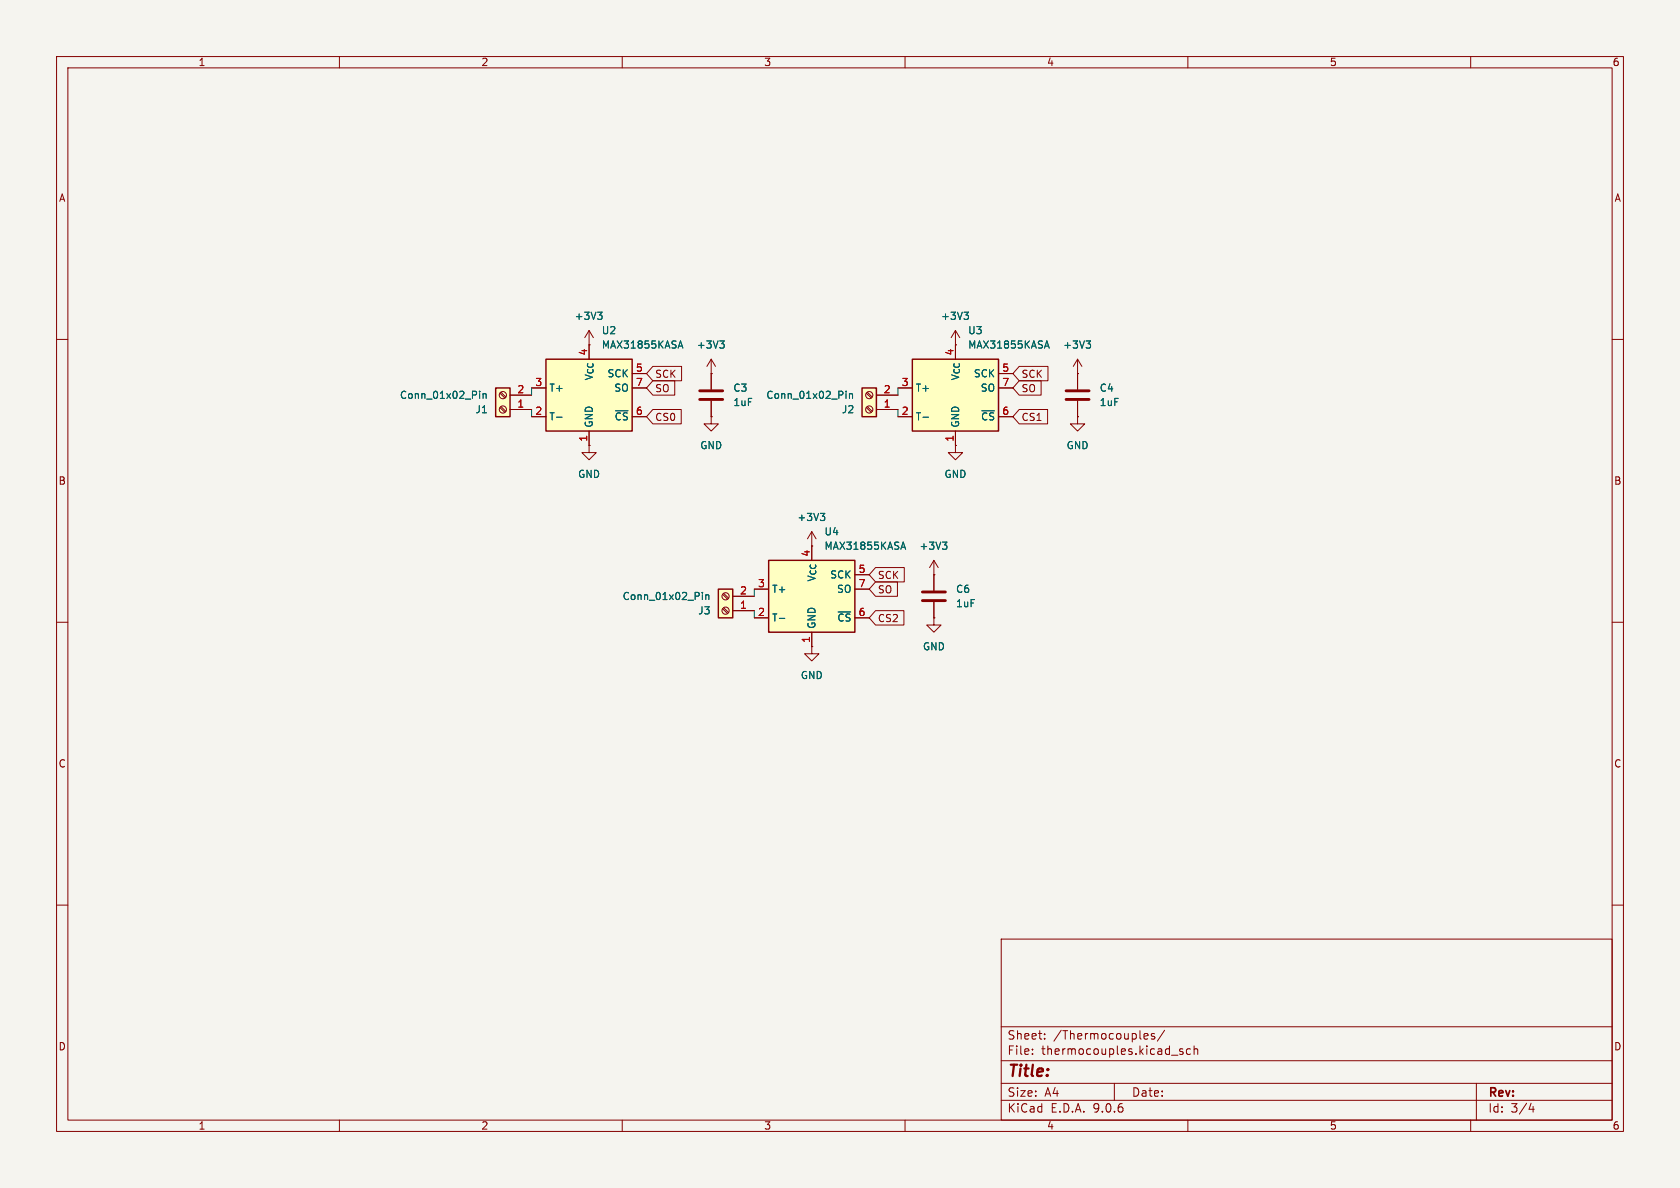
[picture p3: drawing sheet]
<svg xmlns="http://www.w3.org/2000/svg" width="297mm" height="210mm" viewBox="0 0 297 210" stroke-linecap="round" stroke-linejoin="round" font-family="sans-serif">
<path d="M0 0h297v210h-297z" fill="#f5f4ef" stroke="#f5f4ef" stroke-width=".18"/>
<g fill="none" stroke="#840000" stroke-width=".18">
<path d="M10 10h277v190h-277zM12 12h273v186h-273zM60 10v2M110 10v2M160 10v2M210 10v2M260 10v2M10 60h2M285 60h2M165.1 99.1l-.8 1.2M165.1 99.1l.8 1.2M165.1 99.1v2.5"/>
<path d="M10 110h2M165.1 101.6h.1M285 110h2M10 160h2M177 166h108v32h-108zM285 160h2M60 198v2M110 198v2M160 198v2M177 194.5h108M177 191.5h108M177 187.5h108"/>
<path d="M177 181.5h108M182.5 186.3v.1M182.5 185.5v.1M184.7 183.6v.1M184.7 182.8v.1M197 191.5v3M202.5 182.7l.4 .1 .1 .3-.8 .1M202.9 183.6l-.4 .1M204.1 182.8l-.4-.1-.2 .2 .1 .2 .5 .2v.3h-.6M205.9 182.1l-1.3 2M209.1 185.5l-.4-.1-.2 .2 .1 .2 .5 .2v.3h-.6M210 198v2"/>
<path d="M210.5 185.5l-.5-.1-.3 .3v.4l.2 .2h.6M211.1 185.5l.2-.1 .4 .1v.9M211.1 184.9v1.5M260 198v2M261 191.5v6.5M270.7 195l-.4 1.1h.9M271 195.6v1"/>
</g>
<path d="M166.6 95.8h.8l-.4 .5M167.2 96.3l.2 .3v.3l-.2 .2" fill="none" stroke="#006464" stroke-width=".18"/>
<path d="M87.6 68.6h2.6v5.1h-2.6z" fill="#ffffc2"/>
<path d="M87.6 68.6h2.6v5.1h-2.6z" fill="none" stroke="#840000" stroke-width=".25"/>
<g fill="none" stroke="#840000" stroke-width=".18">
<path d="M88.4 72.1l.9 .8M88.4 69.5l.9 .9M88.6 71.9l.8 .8M88.6 69.3l.8 .9M90.2 72.4h3.8M90.2 69.9h3.8M125.7 66h.1M125.7 63.5l-.7 1.3M125.7 63.5l.8 1.3M125.7 63.5v5.3M125.7 70.9v2.8"/>
<circle cx="88.9" cy="72.4" r=".63"/>
<circle cx="88.9" cy="69.8" r=".63"/>
</g>
<path d="M84.8 69.2v.1M84.8 69.6v.8M85.4 69.6v.8M85.4 69.7l.2-.1h.3v.8M127.2 60.3h.8l-.4 .5M127.8 60.8l.2 .2v.3l-.2 .2" fill="none" stroke="#006464" stroke-width=".18"/>
<path d="M123.7 69.1h4.1M123.7 70.6h4.1" fill="none" stroke="#840000" stroke-width=".51"/>
<path d="M127 104.1h2.5v5.1h-2.5z" fill="#ffffc2"/>
<path d="M127 104.1h2.5v5.1h-2.5z" fill="none" stroke="#840000" stroke-width=".25"/>
<g fill="none" stroke="#840000" stroke-width=".18">
<path d="M168.9 58.4l-.8 1.3M168.9 58.4l.8 1.3M168.9 58.4v2.6M127.8 107.6l.8 .9M127.8 105.1l.8 .8M127.9 107.4l.9 .9M127.9 104.9l.9 .8M129.5 108h3.8M129.5 105.4h3.8"/>
<circle cx="128.3" cy="105.4" r=".63"/>
<circle cx="128.3" cy="107.9" r=".63"/>
</g>
<path d="M170.4 55.2h.8l-.4 .5M171 55.7l.2 .2v.3l-.2 .3M124.2 104.7v.1M124.2 105.1v.9M124.8 105.1v.9M124.8 105.3l.2-.2 .3 .1v.8" fill="none" stroke="#006464" stroke-width=".18"/>
<path d="M152.4 68.6h2.5v5.1h-2.5z" fill="#ffffc2"/>
<path d="M152.4 68.6h2.5v5.1h-2.5z" fill="none" stroke="#840000" stroke-width=".25"/>
<g fill="none" stroke="#840000" stroke-width=".18">
<path d="M153.2 72.1l.8 .8M153.2 69.5l.8 .9M153.3 71.9l.9 .8M153.3 69.3l.9 .9M154.9 72.4h3.8M154.9 69.9h3.8M190.5 73.7v1.2h1.3l-1.3 1.3-1.3-1.3h1.3M190.5 73.7h.1M190.5 66h.1M190.5 63.5l-.8 1.3M190.5 63.5l.8 1.3M190.5 63.5v2.5"/>
<path d="M143.5 94l-.8 1.3M143.5 94l.8 1.3M143.5 94v2.5M143.5 114.3v1.3h1.3l-1.3 1.2-1.3-1.2h1.3M143.5 114.3h.1M165.1 109.2v1.3h1.3l-1.3 1.3-1.3-1.3h1.3M165.1 109.2h.1M165.1 101.6v2.8M165.1 106.4v2.8"/>
<circle cx="153.7" cy="72.4" r=".63"/>
<circle cx="153.7" cy="69.8" r=".63"/>
</g>
<path d="M149.6 69.2v.1M149.6 69.6v.8M150.2 69.6v.8M150.2 69.7l.2-.1h.3v.8M192 60.3h.8l-.4 .5M192.6 60.8l.2 .2v.3l-.2 .2M145 90.7h.8l-.4 .5M145.6 91.2l.2 .3v.3l-.2 .2" fill="none" stroke="#006464" stroke-width=".18"/>
<path d="M163.1 104.6h4M163.1 106.2h4" fill="none" stroke="#840000" stroke-width=".51"/>
<path d="M135.9 99.1h15.2v12.7h-15.2z" fill="#ffffc2"/>
<path d="M135.9 99.1h15.2v12.7h-15.2z" fill="none" stroke="#840000" stroke-width=".25"/>
<path d="M104.1 78.7v1.3h1.3l-1.3 1.3-1.2-1.3h1.2M104.1 78.7h.1M125.7 73.7v1.2h1.3l-1.3 1.3-1.2-1.3h1.2M125.7 73.7h.1M190.5 66v2.8M190.5 70.9v2.8M133.3 104.1h2.6M133.3 109.2h2.6M143.5 111.8v2.5M151.1 104.1h2.6M151.1 109.2h2.6M151.1 101.6h2.6" fill="none" stroke="#840000" stroke-width=".18"/>
<path d="M159.4 96.7h.6M159.7 95.8l.4 1.3M137.8 109.3h.9" fill="none" stroke="#006464" stroke-width=".18"/>
<path d="M188.5 69.1h4M188.5 70.6h4" fill="none" stroke="#840000" stroke-width=".51"/>
<path d="M161.3 63.5h15.2v12.7h-15.2z" fill="#ffffc2"/>
<path d="M161.3 63.5h15.2v12.7h-15.2z" fill="none" stroke="#840000" stroke-width=".25"/>
<path d="M158.7 68.6h2.6M158.7 73.7h2.6M168.9 78.7v1.3h1.3l-1.3 1.3-1.3-1.3h1.3M168.9 78.7h.1M168.9 76.2v2.5M176.5 68.6h2.6M176.5 73.7h2.6M176.5 66h2.6" fill="none" stroke="#840000" stroke-width=".18"/>
<path d="M163.2 73.8h.9M184.8 61.2h.6M185.1 60.3l.4 1.2" fill="none" stroke="#006464" stroke-width=".18"/>
<path d="M96.5 63.5h15.3v12.7h-15.3z" fill="#ffffc2"/>
<path d="M96.5 63.5h15.3v12.7h-15.3z" fill="none" stroke="#840000" stroke-width=".25"/>
<g fill="none" stroke="#840000" stroke-width=".18">
<path d="M104.1 58.4v2.6M104.1 58.4l-.7 1.3M104.1 58.4l.8 1.3M90.2 72.4h3.8M90.2 69.9h3.8M94 68.6h2.5M94 73.7h2.5M104.1 78.7h.1M104.1 76.2v2.5M111.8 68.6h2.5M111.8 73.7h2.5M111.8 66h2.5"/>
<path d="M115.4 64.8h5.1v2.5h-5.1l-1.1-1.3zM115.4 67.3h3.9v2.6h-3.9l-1.1-1.3zM115.4 72.4h5v2.5h-5l-1.1-1.2zM125.7 73.7h.1M125.7 66h.1M125.7 66v2.8M125.7 70.9v2.8M154.9 72.4h3.8M154.9 69.9h3.8M158.7 68.6h2.6M158.7 73.7h2.6M168.9 78.7h.1"/>
<path d="M168.9 76.2v2.5M176.5 68.6h2.6M176.5 73.7h2.6M176.5 66h2.6M180.2 72.4h5v2.5h-5l-1.1-1.2zM180.2 64.8h5.1v2.5h-5.1l-1.1-1.3zM180.2 67.3h3.9v2.6h-3.9l-1.1-1.3zM190.5 73.7h.1M190.5 66h.1M190.5 66v2.8M190.5 70.9v2.8M129.5 108h3.8"/>
<path d="M129.5 105.4h3.8M133.3 104.1h2.6M133.3 109.2h2.6M143.5 114.3h.1M143.5 111.8v2.5M151.1 104.1h2.6M151.1 109.2h2.6M151.1 101.6h2.6M154.8 107.9h5v2.6h-5l-1.1-1.3zM154.8 100.3h5.1v2.6h-5.1l-1.1-1.3zM154.8 102.9h3.9v2.5h-3.9l-1.1-1.3zM165.1 109.2h.1"/>
<path d="M165.1 101.6h.1M165.1 101.6v2.8M165.1 106.4v2.8"/>
</g>
<g fill="none" stroke="#006464" stroke-width=".18">
<path d="M105.7 55.2h.7l-.4 .5M106.2 55.7l.2 .2v.3l-.2 .3M170.4 55.2h.8l-.4 .5M171 55.7l.2 .2v.3l-.2 .3M84.8 69.2v.1M84.8 69.6v.8M85.4 69.7l.2-.1h.3v.8M85.4 69.6v.8M98.4 73.8h1M120 61.2h.6M120.3 60.3l.4 1.2M127.2 60.3h.8l-.4 .5"/>
<path d="M127.8 60.8l.2 .2v.3l-.2 .2M149.6 69.2v.1M149.6 69.6v.8M150.2 69.6v.8M150.2 69.7l.2-.1h.3v.8M163.2 73.8h.9M184.8 61.2h.6M185.1 60.3l.4 1.2M192 60.3h.8l-.4 .5M192.6 60.8l.2 .2v.3l-.2 .2M145 90.7h.8l-.4 .5M145.6 91.2l.2 .3v.3l-.2 .2"/>
<path d="M159.4 96.7h.6M159.7 95.8l.4 1.3M166.6 95.8h.8l-.4 .5M167.2 96.3l.2 .3v.3l-.2 .2M124.2 104.7v.1M124.2 105.1v.9M124.8 105.1v.9M124.8 105.3l.2-.2 .3 .1v.8M137.8 109.3h.9"/>
</g>
<path d="M94 68.6v1.3M158.7 68.6v1.3M133.3 104.1v1.3" fill="none" stroke="#009600" stroke-width=".18"/>
<text font-size="2.8" fill="#840000" x="178" y="190.9">Title:</text>
<g font-size="2.1" fill="#840000">
<text x="178" y="184">Sheet:</text>
<text x="186.2" y="184">/Thermocouples/</text>
<text x="178" y="186.7">File:</text>
<text x="184.1" y="186.7">thermocouples.kicad_sch</text>
<text x="178" y="196.9">KiCad</text>
<text x="178" y="194.1">Size:</text>
<text x="184.7" y="194.1">A4</text>
<text x="185.7" y="196.9">E.D.A.</text>
<text x="193.3" y="196.9">9.0.6</text>
<text x="200" y="194.1">Date:</text>
<text x="263" y="194.3">Rev:</text>
<text x="263" y="196.9">Id:</text>
<text x="267.1" y="196.9">3/4</text>
</g>
<g font-size="1.8" fill="#840000">
<text x="35" y="11.9">1</text>
<text x="85" y="11.9">2</text>
<text x="135" y="11.9">3</text>
<text x="185" y="11.9">4</text>
<text x="235" y="11.9">5</text>
<text x="285" y="11.9">6</text>
<text x="10.3" y="35.9">A</text>
<text x="285.3" y="35.9">A</text>
<text x="115.7" y="67">SCK</text>
<text x="115.7" y="69.5">SO</text>
<text x="169.8" y="67.4" transform="rotate(-90 169.8 67.4)">V_{CC}</text>
<text x="180.5" y="67">SCK</text>
<text x="180.5" y="69.5">SO</text>
<text x="115.7" y="74.6">CS0</text>
<text x="180.5" y="74.6">CS1</text>
<text x="10.3" y="85.9">B</text>
<text x="285.3" y="85.9">B</text>
<text x="155.1" y="102.6">SCK</text>
<text x="155.1" y="105.1">SO</text>
<text x="155.1" y="110.2">CS2</text>
<text x="10.3" y="135.9">C</text>
<text x="285.3" y="135.9">C</text>
<text x="10.3" y="185.9">D</text>
<text x="285.3" y="185.9">D</text>
<text x="35" y="199.9">1</text>
<text x="85" y="199.9">2</text>
<text x="135" y="199.9">3</text>
<text x="185" y="199.9">4</text>
<text x="235" y="199.9">5</text>
<text x="285" y="199.9">6</text>
</g>
<g font-size="1.8" fill="#006464">
<text x="101.5" y="56.7">+3V3</text>
<text x="106.3" y="59.3">U2</text>
<text x="166.3" y="56.7">+3V3</text>
<text x="171.1" y="59.3">U3</text>
<text x="106.3" y="61.8">MAX31855KASA</text>
<text x="123.1" y="61.8">+3V3</text>
<text x="171.1" y="61.8">MAX31855KASA</text>
<text x="187.9" y="61.8">+3V3</text>
<text x="70.6" y="70.7">Conn_01x02_Pin</text>
<text x="97" y="69.4">T+</text>
<text x="105" y="67.4" transform="rotate(-90 105 67.4)">V_{CC}</text>
<text x="107.3" y="66.9">SCK</text>
<text x="108.5" y="69.4">SO</text>
<text x="129.5" y="69.4">C3</text>
<text x="129.5" y="72">1uF</text>
<text x="135.4" y="70.7">Conn_01x02_Pin</text>
<text x="161.8" y="69.4">T+</text>
<text x="172.1" y="66.9">SCK</text>
<text x="173.3" y="69.4">SO</text>
<text x="194.3" y="69.4">C4</text>
<text x="194.3" y="72">1uF</text>
<text x="84" y="73.3">J1</text>
<text x="97" y="74.5">T-</text>
<text x="105" y="75.7" transform="rotate(-90 105 75.7)">GND</text>
<text x="108.6" y="74.5">~{CS}</text>
<text x="148.7" y="73.3">J2</text>
<text x="161.8" y="74.5">T-</text>
<text x="169.8" y="75.7" transform="rotate(-90 169.8 75.7)">GND</text>
<text x="173.3" y="74.5">~{CS}</text>
<text x="123.7" y="79.6">GND</text>
<text x="188.5" y="79.6">GND</text>
<text x="102.1" y="84.7">GND</text>
<text x="166.9" y="84.7">GND</text>
<text x="140.9" y="92.3">+3V3</text>
<text x="145.7" y="94.8">U4</text>
<text x="145.7" y="97.4">MAX31855KASA</text>
<text x="162.5" y="97.4">+3V3</text>
<text x="110" y="106.3">Conn_01x02_Pin</text>
<text x="136.4" y="105">T+</text>
<text x="144.4" y="102.9" transform="rotate(-90 144.4 102.9)">V_{CC}</text>
<text x="146.7" y="102.5">SCK</text>
<text x="147.9" y="105">SO</text>
<text x="168.9" y="105">C6</text>
<text x="168.9" y="107.5">1uF</text>
<text x="123.3" y="108.8">J3</text>
<text x="136.4" y="110.1">T-</text>
<text x="144.4" y="111.3" transform="rotate(-90 144.4 111.3)">GND</text>
<text x="147.9" y="110.1">~{CS}</text>
<text x="163.1" y="115.2">GND</text>
<text x="141.5" y="120.2">GND</text>
</g>
<g font-size="1.8" fill="#a90000">
<text x="103.9" y="62.9" transform="rotate(-90 103.9 62.9)">4</text>
<text x="112.3" y="65.8">5</text>
<text x="168.7" y="62.9" transform="rotate(-90 168.7 62.9)">4</text>
<text x="177.1" y="65.8">5</text>
<text x="91.4" y="69.6">2</text>
<text x="94.5" y="68.3">3</text>
<text x="112.3" y="68.3">7</text>
<text x="156.1" y="69.6">2</text>
<text x="159.3" y="68.3">3</text>
<text x="177.1" y="68.3">7</text>
<text x="91.4" y="72.1">1</text>
<text x="94.5" y="73.4">2</text>
<text x="112.3" y="73.4">6</text>
<text x="156.1" y="72.1">1</text>
<text x="159.3" y="73.4">2</text>
<text x="177.1" y="73.4">6</text>
<text x="103.9" y="78.2" transform="rotate(-90 103.9 78.2)">1</text>
<text x="168.7" y="78.2" transform="rotate(-90 168.7 78.2)">1</text>
<text x="143.3" y="98.5" transform="rotate(-90 143.3 98.5)">4</text>
<text x="151.7" y="101.3">5</text>
<text x="130.7" y="107.7">1</text>
<text x="130.7" y="105.2">2</text>
<text x="133.9" y="103.9">3</text>
<text x="151.7" y="103.9">7</text>
<text x="133.9" y="109">2</text>
<text x="143.3" y="113.7" transform="rotate(-90 143.3 113.7)">1</text>
<text x="151.7" y="109">6</text>
</g>
</svg>
